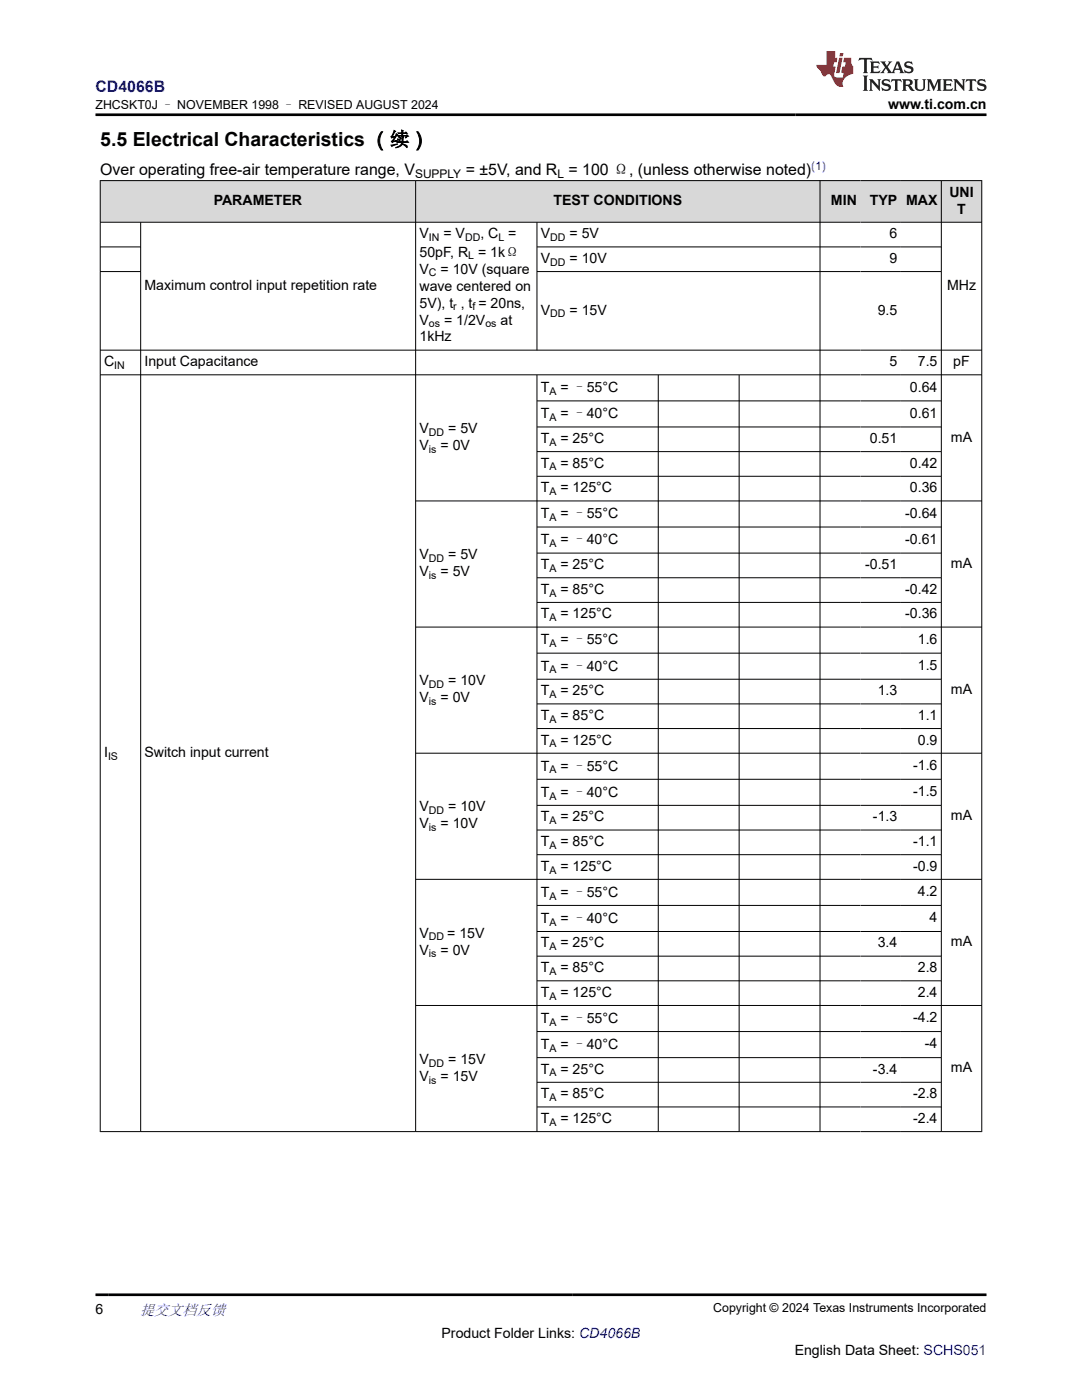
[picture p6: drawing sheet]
<svg xmlns="http://www.w3.org/2000/svg" width="216mm" height="279mm" viewBox="0 0 216 279" stroke-linecap="round" stroke-linejoin="round" font-family="sans-serif">
<g fill="#d8d8d8">
<path d="M20 36h175.9v8.4h-175.9z" fill-rule="evenodd"/>
<path d="M20.1 36.1h62.8v8.2h-62.8z" fill-rule="evenodd"/>
<path d="M83 36.1h80.6v8.2h-80.6z" fill-rule="evenodd"/>
<path d="M163.7 36.1h8v8.2h-8z" fill-rule="evenodd"/>
<path d="M171.7 36.1h8.1v8.2h-8.1z" fill-rule="evenodd"/>
<path d="M179.8 36.1h8v8.2h-8z" fill-rule="evenodd"/>
<path d="M187.9 36.1h7.9v8.2h-7.9z" fill-rule="evenodd"/>
</g>
<g fill="none" stroke="#000" stroke-width=".2">
<path d="M19.9 36h176.1M20 36v189.9M82.9 36v189.9M163.6 36v189.9M187.8 36v189.9M195.9 36v189.9M19.9 44.4h176.1M19.9 49.3h8.2M19.9 54.2h8.2M28.1 44.4v181.5M107.1 49.3h80.8M107.1 44.4v25.5"/>
<path d="M107.1 54.2h80.8M19.9 74.8h176.1M107.1 74.8v151.1M131.3 74.8v151.1M147.5 74.8v151.1M196 69.9h-176.1M82.9 100h113.1M107.1 80h80.8M107.1 85.2h80.8M107.1 90.1h80.8M107.1 95.1h80.8M107.1 105.2h80.8"/>
<path d="M107.1 110.4h80.8M107.1 115.3h80.8M82.9 125.1h113.1M107.1 120.2h80.8M107.1 130.4h80.8M107.1 135.6h80.8M82.9 150.3h113.1M107.1 140.5h80.8M107.1 145.4h80.8M107.1 155.5h80.8M82.9 175.5h113.1M107.1 160.7h80.8"/>
<path d="M107.1 165.6h80.8M107.1 170.6h80.8M107.1 180.7h80.8M107.1 185.9h80.8M107.1 190.8h80.8M107.1 195.7h80.8M82.9 200.7h113.1M107.1 205.9h80.8M107.1 211.1h80.8M107.1 216h80.8M107.1 220.9h80.8M196 225.8h-176.1"/>
</g>
<path d="M171.5 11.6l-.2 .5 .5-.2h.6v.1v2.2l-.2 .4h1l-.2-.4v-2.2v-.1h.5l.6 .2-.2-.5zM173.6 12.3l.2 .4v1.5l-.2 .4h1.9l.1-.6a1.08 1.08 0 0 1-1.3 .2v-.7h.6l.4 .2v-.7l-.4 .2h-.6v-.5l.2-.2a1 1 0 0 1 1 .3l-.1-.5zM175.7 12.3l.9 1.1-1 1.2h.9l-.2-.2 .5-.8 .4 .8-.2 .2h1.6l-.2-.2 .2-.5h.9l.1 .5-.1 .2h.9l-.2-.3-.8-2h-.5l-.9 2.2-.9-1.1 .9-1.1h-.8l.2 .2-.4 .6-.4-.6 .2-.2zM179 12.7l.4 1h-.7zM180.7 12.4a.65 .65 0 0 0-.2 .7 .65 .65 0 0 0 .6 .5l.6 .1 .1 .3a.79 .79 0 0 1-.7 .4 .79 .79 0 0 1-.7-.5l.1 .7 .2-.1a.93 .93 0 0 0 1.1 .1 .93 .93 0 0 0 .4-1 1.46 1.46 0 0 0-1.2-.6l-.1-.3a1.09 1.09 0 0 1 1.2 .2l-.2-.6-.1 .1-.5-.2zM172.2 15.1l.2 .4v2.2l-.2 .4h1l-.2-.4v-2.2l.2-.4zM173.4 15.8l.2 .4v1.5l-.2 .4h.8l-.3-.4 .1-1.3 1.6 1.8v-2l.2-.4h-.7l.1 .2 .1 1.1-1.2-1.3zM176.2 15.9a.65 .65 0 0 0-.2 .8 .65 .65 0 0 0 .6 .4l.6 .2 .1 .2a.79 .79 0 0 1-.7 .4 .79 .79 0 0 1-.7-.5l.1 .7 .2-.1a.93 .93 0 0 0 1.1 .1 .93 .93 0 0 0 .4-.9 1.46 1.46 0 0 0-1.2-.6l-.1-.4a1.09 1.09 0 0 1 1.2 .2l-.1-.6-.2 .1-.5-.1zM177.9 15.8l-.1 .6a.63 .63 0 0 1 .8-.3v1.6l-.3 .4h1l-.2-.4v-1.6a.66 .66 0 0 1 .8 .3l-.1-.6zM180 15.8l.2 .4v1.5l-.2 .4h1l-.2-.2-.1-.7h.5l.1 .2a.79 .79 0 0 0 1.2 .6l-1-.9a.61 .61 0 0 0 .6-.6 .61 .61 0 0 0-.5-.7zM180.8 16.1h.1a.47 .47 0 0 1 .5 .1 .47 .47 0 0 1 .1 .5l-.1 .1-.7 .1zM182.3 15.8l.2 .2a2.27 2.27 0 0 0 .4 2 1.04 1.04 0 0 0 1.7-.7v-1.3l.2-.2h-.8l.2 .4v1.1a.6 .6 0 0 1-.6 .6 .6 .6 0 0 1-.6-.6v-1.1l.3-.4zM184.9 15.8l.2 .4v1.5l-.2 .4h.8l-.3-.4v-1.4l.9 1.9 .9-1.9v1.4l-.3 .4h1l-.2-.4v-1.5l.2-.4h-.8l-.7 1.5-.6-1.5zM188.1 15.8l.2 .4v1.5l-.2 .4h1.9l.1-.6a1.09 1.09 0 0 1-1.3 .2v-.7h.6l.4 .2v-.6l-.4 .2h-.6v-.6l.2-.1a1.01 1.01 0 0 1 1 .3l-.1-.6zM190.2 15.8l.3 .4v1.5l-.3 .4h.8l-.2-.4v-1.3l1.6 1.8v-2l.2-.4h-.7l.2 .2v1.1l-1.2-1.3zM192.8 15.8l-.1 .6a.63 .63 0 0 1 .8-.3v1.6l-.3 .4h1l-.2-.4v-1.6a.66 .66 0 0 1 .8 .3l-.1-.6zM195.2 15.9a.65 .65 0 0 0-.2 .8 .65 .65 0 0 0 .6 .4l.6 .2 .2 .2a.79 .79 0 0 1-.7 .4 .79 .79 0 0 1-.7-.5l.1 .7 .2-.1a.93 .93 0 0 0 1 .1 .93 .93 0 0 0 .5-.9 1.46 1.46 0 0 0-1.3-.6v-.4a1.09 1.09 0 0 1 1.2 .2l-.2-.6-.2 .1-.5-.1z" fill="#231f20"/>
<path d="M164.9 10.2v2.8h-2l.1 .3 .8 1a.95 .95 0 0 0 1 .9 .59 .59 0 0 1 .5-.4 .59 .59 0 0 1 .5 .4l.4 .7a1.59 1.59 0 0 0 2.1 1.4 1.61 1.61 0 0 1 1-2.3l1-.3-.1-1.5a1.59 1.59 0 0 1-.3-1.7h-1.5l-.2 .9h.6l-.2 .9h-.5l-.2 1v.2l.4 .1-.1 .9h-.7a.73 .73 0 0 1-1-.7l.3-1.5h-.5l.1-.9h.5l.2-.9h-.5v-1.3zM167.4 11.5l-.6 3.1h.7l.6-3.1zM167.6 10.6l-.1 .6h.7l.1-.6z" fill="#ed1c24"/>
<path d="M19 22.9h177.8M19 258.4h177.8" fill="none" stroke="#000" stroke-width=".53"/>
<text font-size="3.9" x="20" y="29.1">5.5 Electrical Characteristics （续）</text>
<text font-size="3.2" fill="#00f" x="19" y="18.3">CD4066B</text>
<g font-size="3.2">
<text x="20" y="34.9">Over operating free-air temperature range, V</text>
<text x="92.9" y="34.9">= ±5V, and R = 100 Ω, (unless otherwise noted)</text>
</g>
<text font-size="3" fill="#00f" x="27.9" y="262.4">提交文档反馈</text>
<g font-size="2.8">
<text x="177.2" y="21.7">www.ti.com.cn</text>
<text x="42.6" y="40.9">PARAMETER</text>
<text x="110.4" y="40.9">TEST CONDITIONS</text>
<text x="165.8" y="40.9">MIN</text>
<text x="173.6" y="40.9">TYP</text>
<text x="180.8" y="40.9">MAX</text>
<text x="189.4" y="39.2">UNI</text>
<text x="83.7" y="47.5">V</text>
<text x="88.5" y="47.5">= V</text>
<text x="95.9" y="47.5">, C =</text>
<text x="107.9" y="47.5">V</text>
<text x="113.6" y="47.5">= 5V</text>
<text x="177.5" y="47.5">6</text>
<text x="191" y="42.6">T</text>
<text x="83.7" y="51.2">50pF, R = 1kΩ</text>
<text x="107.9" y="52.5">V</text>
<text x="113.6" y="52.5">= 10V</text>
<text x="177.5" y="52.5">9</text>
<text x="28.8" y="57.8">Maximum control input repetition rate</text>
<text x="83.7" y="54.6">V</text>
<text x="83.7" y="58">wave centered on</text>
<text x="87.9" y="54.6">= 10V (square</text>
<text x="189" y="57.8">MHz</text>
<text x="83.7" y="64.8">V</text>
<text x="83.7" y="61.4">5V), t , t = 20ns,</text>
<text x="88.6" y="64.8">= 1/2V</text>
<text x="99.9" y="64.8">at</text>
<text x="107.9" y="62.8">V</text>
<text x="113.6" y="62.8">= 15V</text>
<text x="175.1" y="62.8">9.5</text>
<text x="83.7" y="68.2">1kHz</text>
<text x="20.8" y="73.1">C</text>
<text x="28.8" y="73.1">Input Capacitance</text>
<text x="177.5" y="73.1">5</text>
<text x="183.1" y="73.1">7.5</text>
<text x="190.2" y="73.1">pF</text>
<text x="107.9" y="78.3">T</text>
<text x="107.9" y="83.5">T</text>
<text x="111.8" y="78.3">= –55°C</text>
<text x="111.8" y="83.5">= –40°C</text>
<text x="181.6" y="78.1">0.64</text>
<text x="181.6" y="83.3">0.61</text>
<text x="83.7" y="86.4">V</text>
<text x="83.7" y="89.8">V</text>
<text x="87.9" y="89.8">= 0V</text>
<text x="89.4" y="86.4">= 5V</text>
<text x="107.9" y="88.4">T</text>
<text x="111.8" y="88.4">= 25°C</text>
<text x="173.6" y="88.4">0.51</text>
<text x="189.7" y="88.1">mA</text>
<text x="107.9" y="93.3">T</text>
<text x="111.8" y="93.3">= 85°C</text>
<text x="181.6" y="93.3">0.42</text>
<text x="107.9" y="98.2">T</text>
<text x="111.8" y="98.2">= 125°C</text>
<text x="181.6" y="98.2">0.36</text>
<text x="107.9" y="103.4">T</text>
<text x="111.8" y="103.4">= –55°C</text>
<text x="180.6" y="103.3">-0.64</text>
<text x="83.7" y="111.6">V</text>
<text x="89.4" y="111.6">= 5V</text>
<text x="107.9" y="108.7">T</text>
<text x="107.9" y="113.6">T</text>
<text x="111.8" y="108.7">= –40°C</text>
<text x="111.8" y="113.6">= 25°C</text>
<text x="172.6" y="113.6">-0.51</text>
<text x="180.6" y="108.5">-0.61</text>
<text x="189.7" y="113.3">mA</text>
<text x="83.7" y="115">V</text>
<text x="87.9" y="115">= 5V</text>
<text x="107.9" y="118.5">T</text>
<text x="111.8" y="118.5">= 85°C</text>
<text x="180.6" y="118.5">-0.42</text>
<text x="107.9" y="123.4">T</text>
<text x="111.8" y="123.4">= 125°C</text>
<text x="180.6" y="123.4">-0.36</text>
<text x="107.9" y="128.6">T</text>
<text x="111.8" y="128.6">= –55°C</text>
<text x="183.1" y="128.5">1.6</text>
<text x="83.7" y="136.8">V</text>
<text x="89.4" y="136.8">= 10V</text>
<text x="107.9" y="133.8">T</text>
<text x="111.8" y="133.8">= –40°C</text>
<text x="183.1" y="133.7">1.5</text>
<text x="83.7" y="140.2">V</text>
<text x="87.9" y="140.2">= 0V</text>
<text x="107.9" y="138.7">T</text>
<text x="107.9" y="143.7">T</text>
<text x="111.8" y="138.7">= 25°C</text>
<text x="111.8" y="143.7">= 85°C</text>
<text x="175.1" y="138.7">1.3</text>
<text x="183.1" y="143.7">1.1</text>
<text x="189.7" y="138.5">mA</text>
<text x="107.9" y="148.6">T</text>
<text x="111.8" y="148.6">= 125°C</text>
<text x="183.1" y="148.6">0.9</text>
<text x="20.8" y="151.1">I</text>
<text x="28.8" y="151.1">Switch input current</text>
<text x="107.9" y="153.8">T</text>
<text x="111.8" y="153.8">= –55°C</text>
<text x="182.2" y="153.7">-1.6</text>
<text x="83.7" y="161.9">V</text>
<text x="89.4" y="161.9">= 10V</text>
<text x="107.9" y="159">T</text>
<text x="111.8" y="159">= –40°C</text>
<text x="182.2" y="158.9">-1.5</text>
<text x="83.7" y="165.3">V</text>
<text x="87.9" y="165.3">= 10V</text>
<text x="107.9" y="163.9">T</text>
<text x="111.8" y="163.9">= 25°C</text>
<text x="174.2" y="163.9">-1.3</text>
<text x="189.7" y="163.6">mA</text>
<text x="107.9" y="168.8">T</text>
<text x="107.9" y="173.8">T</text>
<text x="111.8" y="168.8">= 85°C</text>
<text x="111.8" y="173.8">= 125°C</text>
<text x="182.2" y="168.8">-1.1</text>
<text x="182.2" y="173.8">-0.9</text>
<text x="107.9" y="179">T</text>
<text x="111.8" y="179">= –55°C</text>
<text x="183.1" y="178.8">4.2</text>
<text x="107.9" y="184.2">T</text>
<text x="111.8" y="184.2">= –40°C</text>
<text x="185.5" y="184">4</text>
<text x="83.7" y="187.1">V</text>
<text x="83.7" y="190.5">V</text>
<text x="87.9" y="190.5">= 0V</text>
<text x="89.2" y="187.1">= 15V</text>
<text x="107.9" y="189.1">T</text>
<text x="111.8" y="189.1">= 25°C</text>
<text x="175.1" y="189.1">3.4</text>
<text x="189.7" y="188.8">mA</text>
<text x="107.9" y="194">T</text>
<text x="111.8" y="194">= 85°C</text>
<text x="183.1" y="194">2.8</text>
<text x="107.9" y="198.9">T</text>
<text x="111.8" y="198.9">= 125°C</text>
<text x="182.2" y="204">-4.2</text>
<text x="183.1" y="198.9">2.4</text>
<text x="107.9" y="204.1">T</text>
<text x="107.9" y="209.3">T</text>
<text x="111.8" y="204.1">= –55°C</text>
<text x="111.8" y="209.3">= –40°C</text>
<text x="184.6" y="209.2">-4</text>
<text x="83.7" y="212.3">V</text>
<text x="83.7" y="215.7">V</text>
<text x="87.9" y="215.7">= 15V</text>
<text x="89.4" y="212.3">= 15V</text>
<text x="107.9" y="214.3">T</text>
<text x="111.8" y="214.3">= 25°C</text>
<text x="174.2" y="214.3">-3.4</text>
<text x="189.7" y="214">mA</text>
<text x="107.9" y="219.2">T</text>
<text x="111.8" y="219.2">= 85°C</text>
<text x="182.2" y="219.2">-2.8</text>
<text x="107.9" y="224.1">T</text>
<text x="111.8" y="224.1">= 125°C</text>
<text x="182.2" y="224.1">-2.4</text>
<text x="19" y="262.1">6</text>
<text x="88.1" y="266.9">Product Folder Links: CD4066B</text>
<text x="158.6" y="270.3">English Data Sheet: SCHS051</text>
</g>
<g font-size="2.5">
<text x="19.1" y="21.8">ZHCSKT0J – NOVEMBER 1998 – REVISED AUGUST 2024</text>
<text x="142.3" y="261.8">Copyright © 2024 Texas Instruments Incorporated</text>
</g>
<g font-size="2.4">
<text x="82.8" y="35.5">SUPPLY</text>
<text x="111.2" y="35.5">L</text>
</g>
<text font-size="2.4" fill="#00f" x="161.9" y="33.8">(1)</text>
<g font-size="2.1">
<text x="85.6" y="48.1">IN</text>
<text x="92.8" y="48.1">DD</text>
<text x="93.4" y="51.8">L</text>
<text x="99.5" y="48.1">L</text>
<text x="109.8" y="48.1">DD</text>
<text x="109.8" y="53">DD</text>
<text x="85.6" y="55.2">C</text>
<text x="85.6" y="65.3">os</text>
<text x="90.4" y="61.9">r</text>
<text x="94.3" y="61.9">f</text>
<text x="96.8" y="65.3">os</text>
<text x="109.8" y="63.3">DD</text>
<text x="22.8" y="73.6">IN</text>
<text x="109.6" y="78.8">A</text>
<text x="85.6" y="87">DD</text>
<text x="109.6" y="84">A</text>
<text x="109.6" y="89">A</text>
<text x="85.6" y="90.4">is</text>
<text x="109.6" y="93.9">A</text>
<text x="109.6" y="98.8">A</text>
<text x="109.6" y="104">A</text>
<text x="85.6" y="112.2">DD</text>
<text x="109.6" y="109.2">A</text>
<text x="85.6" y="115.5">is</text>
<text x="109.6" y="114.1">A</text>
<text x="109.6" y="119.1">A</text>
<text x="109.6" y="124">A</text>
<text x="109.6" y="129.2">A</text>
<text x="85.6" y="137.3">DD</text>
<text x="109.6" y="134.4">A</text>
<text x="85.6" y="140.7">is</text>
<text x="109.6" y="139.3">A</text>
<text x="109.6" y="144.2">A</text>
<text x="109.6" y="149.2">A</text>
<text x="21.6" y="151.6">IS</text>
<text x="109.6" y="154.4">A</text>
<text x="109.6" y="159.6">A</text>
<text x="85.6" y="162.5">DD</text>
<text x="85.6" y="165.9">is</text>
<text x="109.6" y="164.5">A</text>
<text x="109.6" y="169.4">A</text>
<text x="109.6" y="174.3">A</text>
<text x="109.6" y="179.5">A</text>
<text x="109.6" y="184.7">A</text>
<text x="85.6" y="191.1">is</text>
<text x="85.6" y="187.7">DD</text>
<text x="109.6" y="189.7">A</text>
<text x="109.6" y="194.6">A</text>
<text x="109.6" y="199.5">A</text>
<text x="109.6" y="204.7">A</text>
<text x="109.6" y="209.9">A</text>
<text x="85.6" y="212.9">DD</text>
<text x="109.6" y="214.8">A</text>
<text x="85.6" y="216.2">is</text>
<text x="109.6" y="219.8">A</text>
<text x="109.6" y="224.7">A</text>
</g>
</svg>
